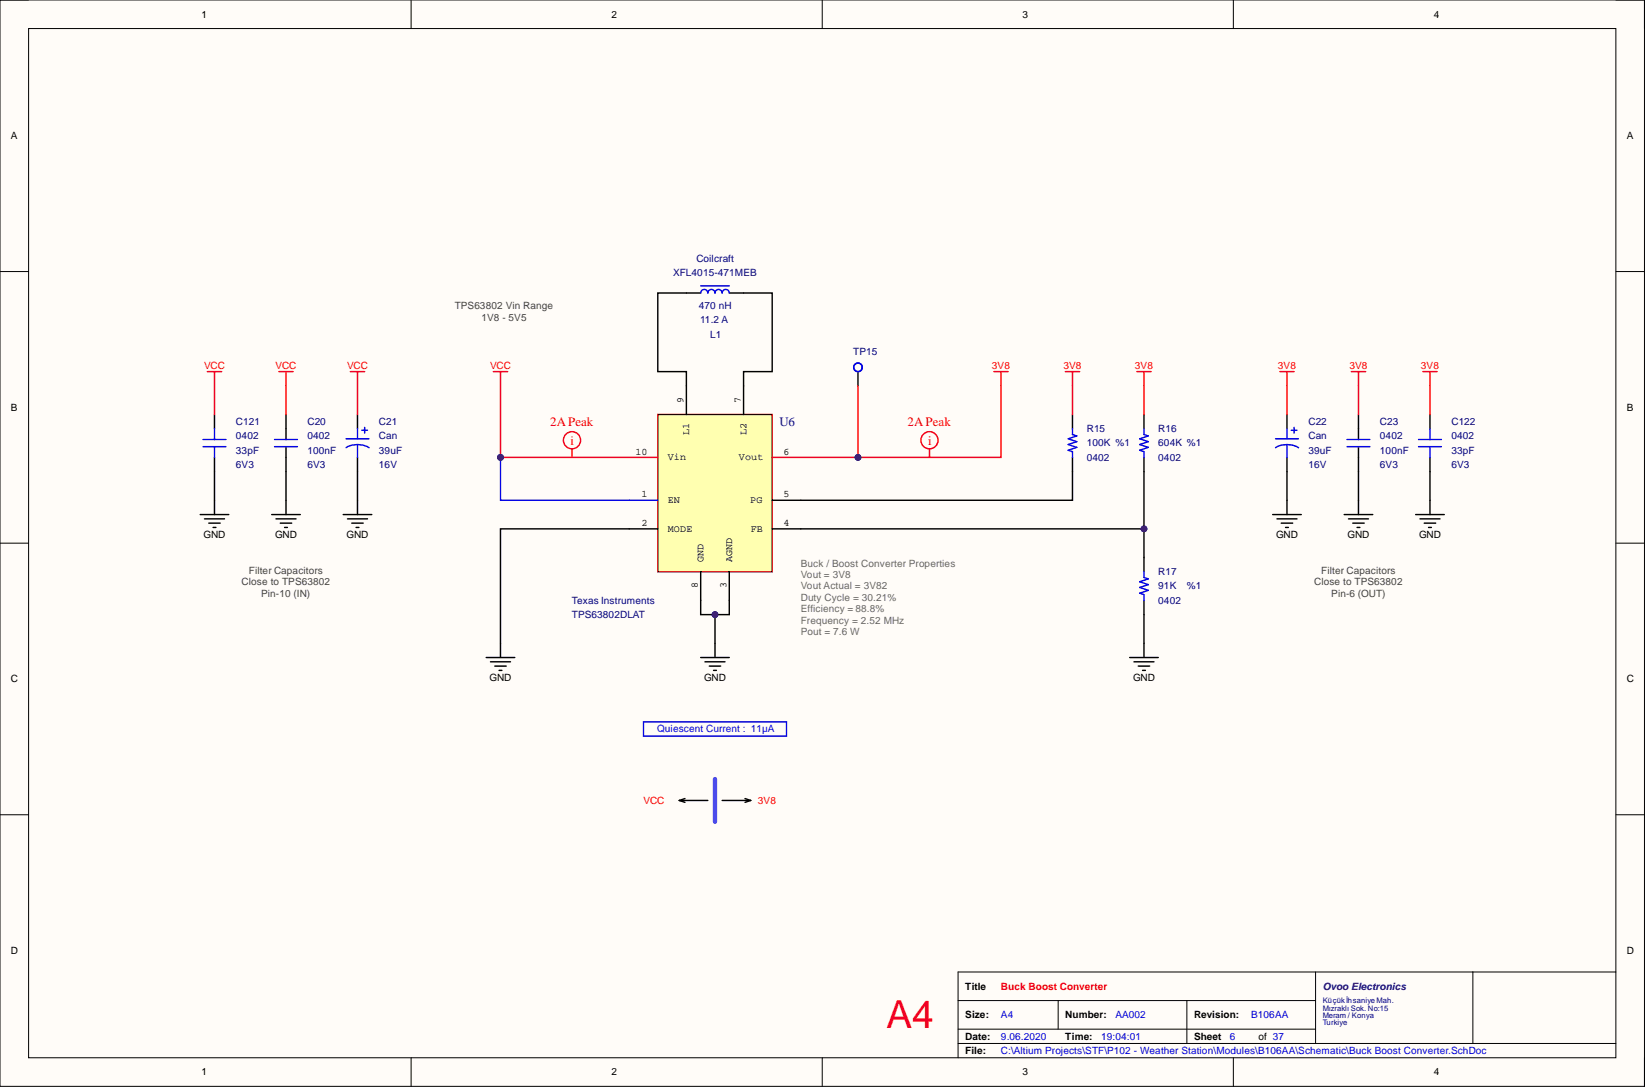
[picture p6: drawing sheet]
<svg xmlns="http://www.w3.org/2000/svg" width="292mm" height="193mm" viewBox="0 0 292 193" stroke-linecap="round" stroke-linejoin="round" font-family="sans-serif">
<path d="M0 0h292v192.9h-292z" fill-rule="evenodd" fill="#fffcf8"/>
<path d="M0 0h292v192.9h-292z" fill="none" stroke="#000" stroke-width=".18"/>
<path d="M5.1 5.1h281.8v182.7h-281.8z" fill-rule="evenodd" fill="#fffcf8"/>
<g fill="none" stroke="#000" stroke-width=".18">
<path d="M0 0h5.1M73 0v5.1M146 0v5.1M219 0v5.1M286.9 0h5.1v5.1M5.1 5.1h281.8v182.7h-281.8zM0 48.2h5.1M286.9 48.2h5.1M0 96.4h5.1M286.9 96.4h5.1M0 144.6h5.1M286.9 144.6h5.1"/>
<path d="M170.1 177.6h63.5M187.9 177.6v5.1M210.8 177.6v7.6M233.6 172.6v12.6M261.5 172.6v12.6M286.9 172.6h-116.8v15.2M73 187.8v5.1M146 187.8v5.1M170.1 185.2h116.8M170.1 182.7h63.5M219 187.8v5.1M292 187.8v5.1"/>
</g>
<g fill="none" stroke="#000" stroke-width=".25">
<path d="M121.9 52h2.5M129.5 52h2.5M50.8 73.6v4.4M50.8 79.3v4.4M190.4 73.6v2.5M203.1 73.6v2.5M241.2 73.6v4.4M241.2 79.3v4.4M48.2 91.3h5.1M49 92.1h3.6M49.8 92.9h2M50.5 93.6h.5"/>
<path d="M50.8 88.8v2.5M60.9 91.3h5.1M61.7 92.1h3.6M62.5 92.9h2M63.2 93.6h.5M63.5 88.8v2.5M190.4 81.2v2.5M203.1 81.2v2.5M203.1 99v2.5M226 91.3h5.1M226.7 92.1h3.6M227.5 92.9h2"/>
<path d="M228.3 93.6h.5M228.5 88.8v2.5M238.7 91.3h5.1M239.4 92.1h3.6M240.2 92.9h2M241 93.6h.5M241.2 88.8v2.5M86.3 116.7h5.1M87.1 117.5h3.5M87.9 118.2h2M88.6 119h.5M88.9 114.2v2.5"/>
<path d="M124.4 116.7h5.1M125.2 117.5h3.5M125.9 118.2h2.1M126.7 119h.5M127 114.2v2.5M200.6 116.7h5.1M201.4 117.5h3.5M202.1 118.2h2M202.9 119h.5M203.1 106.6v2.5M203.1 114.2v2.5M120.6 142.1h5.1"/>
<path d="M120.6 142.1l1 .3M121.6 141.8l-1 .3M128.2 142.1h5.1M132.3 141.8l1 .3M133.3 142.1l-1 .3"/>
</g>
<g fill="none" stroke="#f00" stroke-width=".25">
<path d="M49.5 66h2.6M50.8 66v2.5M62.2 66h2.5M63.5 66v2.5M87.6 66h2.5M88.9 66v2.5M176.5 66h2.5M177.7 66v2.5M189.2 66h2.5M190.4 66v2.5M201.9 66h2.5M203.1 66v2.5"/>
<path d="M227.3 66h2.5M228.5 66v2.5M240 66h2.5M241.2 66v2.5"/>
</g>
<path d="M124.4 52a.63 .63 0 0 1 .7-.6 .63 .63 0 0 1 .6 .6 .63 .63 0 0 1 .6-.6 .63 .63 0 0 1 .7 .6 .63 .63 0 0 1 .6-.6 .63 .63 0 0 1 .6 .6 .63 .63 0 0 1 .7-.6 .63 .63 0 0 1 .6 .6M124.4 50.7h5.1M48.8 79.3h4M48.8 78h4M190.4 76.1v1l.8 .3-1.5 .5 1.5 .5-1.5 .5 1.5 .5-1.5 .5 .7 .3v1M203.1 76.1v1l.8 .3-1.5 .5 1.5 .5-1.5 .5 1.5 .5-1.5 .5 .7 .3v1M239.2 79.3h4.1M239.2 78h4.1M203.1 101.5v1l.8 .3-1.5 .5 1.5 .5-1.5 .5 1.5 .5-1.5 .5 .7 .3v1M114.3 128.1h25.4v2.6h-25.4z" fill="none" stroke="#00f" stroke-width=".25"/>
<path d="M127 138.3v7.6" fill="none" stroke="#90f" stroke-width=".76"/>
<path d="M116.8 73.6h20.3v27.9h-20.3z" fill-rule="evenodd" fill="#ffffb0"/>
<path d="M116.8 73.6h20.3v27.9h-20.3z" fill="none" stroke="#800000" stroke-width=".25"/>
<path d="M63.5 73.6v2.5M121.9 68.5v5.1M132 68.5v5.1M152.4 66v2.5M228.5 73.6v2.5M63.5 81.2v2.5M116.8 93.9h-27.9v20.3M137.1 93.9h5.1M137.1 88.8h5.1M228.5 81.2v2.5M124.4 101.5v5.1M129.5 101.5v5.1" fill="none" stroke="#000" stroke-width=".25"/>
<g fill="none" stroke="#00f" stroke-width=".25">
<path d="M61.4 79.5a4 4 0 0 1 4.1 0M61.4 77.9h4.1M63.5 76.1v1.8M63.5 78.9v2.3M64.2 76.4h1.1M64.7 75.9v1M226.5 79.5a4 4 0 0 1 4.1 0M226.5 77.9h4.1M228.5 76.1v1.8M228.5 78.9v2.3M229.3 76.4h1M229.8 75.9v1"/>
<path d="M88.9 81.2v7.6h27.9"/>
<circle cx="152.4" cy="65.2" r=".76"/>
</g>
<g fill="none" stroke="#f00" stroke-width=".25">
<path d="M101.6 79.7v1.5M165 79.7v1.5M241.2 68.5v5.1M111.7 81.2h5.1M137.1 81.2h5.1"/>
<circle cx="101.6" cy="78.2" r="1.52"/>
<circle cx="165" cy="78.2" r="1.52"/>
</g>
<circle cx="88.9" cy="81.2" r=".51" fill="#000080"/>
<circle cx="88.9" cy="81.2" r=".51" fill="none" stroke="#000080" stroke-width=".18"/>
<path d="M88.9 68.5v12.7h22.8" fill="none" stroke="#f00" stroke-width=".25"/>
<circle cx="88.9" cy="81.2" r=".51" fill="#000080"/>
<circle cx="88.9" cy="81.2" r=".51" fill="none" stroke="#000080" stroke-width=".18"/>
<path d="M121.9 52h-5.1v14h5.1v2.5M124.4 106.6v2.5h5.1v-2.5" fill="none" stroke="#000" stroke-width=".25"/>
<circle cx="127" cy="109.1" r=".51" fill="#000080"/>
<circle cx="127" cy="109.1" r=".51" fill="none" stroke="#000080" stroke-width=".18"/>
<path d="M132 52h5.1v14h-5.1v2.5M142.2 93.9h60.9" fill="none" stroke="#000" stroke-width=".25"/>
<circle cx="203.1" cy="93.9" r=".51" fill="#000080"/>
<circle cx="203.1" cy="93.9" r=".51" fill="none" stroke="#000080" stroke-width=".18"/>
<path d="M190.4 83.7v5.1h-48.2" fill="none" stroke="#000" stroke-width=".25"/>
<path d="M177.7 68.5v12.7h-35.5" fill="none" stroke="#f00" stroke-width=".25"/>
<circle cx="152.4" cy="81.2" r=".51" fill="#000080"/>
<circle cx="152.4" cy="81.2" r=".51" fill="none" stroke="#000080" stroke-width=".18"/>
<path d="M50.8 83.7v5.1M63.5 83.7v5.1M127 109.1v5.1" fill="none" stroke="#000" stroke-width=".25"/>
<path d="M50.8 68.5v5.1M63.5 68.5v5.1" fill="none" stroke="#f00" stroke-width=".25"/>
<circle cx="127" cy="109.1" r=".51" fill="#000080"/>
<circle cx="127" cy="109.1" r=".51" fill="none" stroke="#000080" stroke-width=".18"/>
<path d="M152.4 68.5v12.7" fill="none" stroke="#f00" stroke-width=".25"/>
<circle cx="152.4" cy="81.2" r=".51" fill="#000080"/>
<circle cx="152.4" cy="81.2" r=".51" fill="none" stroke="#000080" stroke-width=".18"/>
<path d="M190.4 68.5v5.1" fill="none" stroke="#f00" stroke-width=".25"/>
<path d="M203.1 83.7v15.3M203.1 109.1v5.1" fill="none" stroke="#000" stroke-width=".25"/>
<circle cx="203.1" cy="93.9" r=".51" fill="#000080"/>
<circle cx="203.1" cy="93.9" r=".51" fill="none" stroke="#000080" stroke-width=".18"/>
<path d="M36.8 66h2.6M38.1 66v7.6M203.1 68.5v5.1M228.5 68.5v5.1M252.6 66h2.6M253.9 66v7.6" fill="none" stroke="#f00" stroke-width=".25"/>
<g fill="none" stroke="#000" stroke-width=".25">
<path d="M38.1 73.6v2.5M253.9 73.6v2.5M35.5 91.3h5.1M36.3 92.1h3.6M37.1 92.9h2M37.8 93.6h.5M38.1 81.2v10.1M228.5 83.7v5.1M241.2 83.7v5.1M251.4 91.3h5.1M252.1 92.1h3.6M252.9 92.9h2"/>
<path d="M253.7 93.6h.5M253.9 81.2v10.1"/>
</g>
<path d="M36.1 78h4M36.1 79.3h4M38.1 76.1v1.9M38.1 79.3v1.9M251.9 78h4M251.9 79.3h4M253.9 76.1v1.9M253.9 79.3v1.9" fill="none" stroke="#00f" stroke-width=".25"/>
<text font-size="6.9" fill="#f00" x="157.4" y="182.5">A4</text>
<g font-size="2.3" fill="#f00">
<text x="97.7" y="75.6">2APeak</text>
<text x="161.2" y="75.6">2APeak</text>
<text x="101.3" y="78.9">i</text>
<text x="164.8" y="78.9">i</text>
</g>
<text font-size="2.3" fill="#000080" x="138.4" y="75.6">U6</text>
<g font-size="1.8">
<text x="35.8" y="3.1">1</text>
<text x="108.6" y="3.1">2</text>
<text x="181.6" y="3.1">3</text>
<text x="254.6" y="3.1">4</text>
<text x="1.9" y="24.7">A</text>
<text x="288.9" y="24.7">A</text>
<text x="121.4" y="71.6" transform="rotate(-90 121.4 71.6)">9</text>
<text x="131.5" y="71.6" transform="rotate(-90 131.5 71.6)">7</text>
<text x="1.9" y="72.9">B</text>
<text x="122.4" y="77.3" transform="rotate(-90 122.4 77.3)">L1</text>
<text x="132.5" y="77.3" transform="rotate(-90 132.5 77.3)">L2</text>
<text x="288.9" y="72.9">B</text>
<text x="112.8" y="80.7">10</text>
<text x="118.6" y="81.7">Vin</text>
<text x="131.2" y="81.7">Vout</text>
<text x="139.1" y="80.7">6</text>
<text x="113.9" y="88.3">1</text>
<text x="118.6" y="89.3">EN</text>
<text x="133.2" y="89.3">PG</text>
<text x="139.1" y="88.3">5</text>
<text x="36.1" y="95.5">GND</text>
<text x="48.8" y="95.5">GND</text>
<text x="61.5" y="95.5">GND</text>
<text x="113.9" y="93.4">2</text>
<text x="118.6" y="94.4">MODE</text>
<text x="133.3" y="94.4">FB</text>
<text x="139.1" y="93.4">4</text>
<text x="226.6" y="95.5">GND</text>
<text x="239.3" y="95.5">GND</text>
<text x="252" y="95.5">GND</text>
<text x="124.9" y="99.7" transform="rotate(-90 124.9 99.7)">GND</text>
<text x="130" y="99.7" transform="rotate(-90 130 99.7)">AGND</text>
<text x="123.9" y="104.4" transform="rotate(-90 123.9 104.4)">8</text>
<text x="129" y="104.5" transform="rotate(-90 129 104.5)">3</text>
<text x="1.9" y="121.1">C</text>
<text x="86.9" y="120.9">GND</text>
<text x="125" y="120.9">GND</text>
<text x="201.2" y="120.9">GND</text>
<text x="288.9" y="121.1">C</text>
<text x="1.9" y="169.3">D</text>
<text x="288.9" y="169.3">D</text>
<text x="171.4" y="175.7">Title</text>
<text x="171.4" y="180.8">Size:</text>
<text x="171.4" y="184.6">Date:</text>
<text x="189.2" y="180.8">Number:</text>
<text x="189.2" y="184.6">Time:</text>
<text x="212" y="180.8">Revision:</text>
<text x="212" y="184.6">Sheet</text>
<text x="223.4" y="184.6">of 37</text>
<text x="35.8" y="190.9">1</text>
<text x="108.6" y="190.9">2</text>
<text x="171.4" y="187.1">File:</text>
<text x="181.6" y="190.9">3</text>
<text x="254.6" y="190.9">4</text>
</g>
<g font-size="1.8" fill="#000080">
<text x="123.7" y="46.5">Coilcraft</text>
<text x="119.5" y="49.1">XFL4015-471MEB</text>
<text x="124.1" y="54.9">470 nH</text>
<text x="124.3" y="57.4">11.2 A</text>
<text x="126.1" y="60">L1</text>
<text x="151.5" y="63">TP15</text>
<text x="41.9" y="78">0402</text>
<text x="41.9" y="75.4">C121</text>
<text x="54.6" y="78">0402</text>
<text x="54.6" y="75.4">C20</text>
<text x="67.3" y="78">Can</text>
<text x="67.3" y="75.4">C21</text>
<text x="193" y="76.7">R15</text>
<text x="205.7" y="76.7">R16</text>
<text x="232.3" y="78">Can</text>
<text x="232.3" y="75.4">C22</text>
<text x="245" y="78">0402</text>
<text x="245" y="75.4">C23</text>
<text x="257.7" y="78">0402</text>
<text x="257.7" y="75.4">C122</text>
<text x="41.9" y="80.5">33pF</text>
<text x="41.9" y="83.1">6V3</text>
<text x="54.6" y="80.5">100nF</text>
<text x="54.6" y="83.1">6V3</text>
<text x="67.3" y="80.5">39uF</text>
<text x="67.3" y="83.1">16V</text>
<text x="193" y="81.8">0402</text>
<text x="193" y="79.3">100K %1</text>
<text x="205.7" y="81.8">0402</text>
<text x="205.7" y="79.3">604K %1</text>
<text x="232.3" y="80.5">39uF</text>
<text x="232.3" y="83.1">16V</text>
<text x="245" y="80.5">100nF</text>
<text x="245" y="83.1">6V3</text>
<text x="257.7" y="80.5">33pF</text>
<text x="257.7" y="83.1">6V3</text>
<text x="101.6" y="107.2">Texas Instruments</text>
<text x="205.7" y="107.2">0402</text>
<text x="205.7" y="104.6">91K</text>
<text x="205.7" y="102.1">R17</text>
<text x="210.8" y="104.6">%1</text>
<text x="101.6" y="109.7">TPS63802DLAT</text>
<text x="234.9" y="175.7">Ovoo Electronics</text>
</g>
<g font-size="1.8" fill="#434343">
<text x="80.7" y="54.9">TPS63802 Vin Range</text>
<text x="85.5" y="56.9">1V8 - 5V5</text>
<text x="44.2" y="101.8">Filter Capacitors</text>
<text x="234.6" y="101.8">Filter Capacitors</text>
<text x="42.9" y="103.9">Close to TPS63802</text>
<text x="46.4" y="105.9">Pin-10 (IN)</text>
<text x="233.4" y="103.9">Close to TPS63802</text>
<text x="236.4" y="105.9">Pin-6 (OUT)</text>
</g>
<g font-size="1.8" fill="#f00">
<text x="36.2" y="65.5">VCC</text>
<text x="48.9" y="65.5">VCC</text>
<text x="61.6" y="65.5">VCC</text>
<text x="87" y="65.5">VCC</text>
<text x="176.1" y="65.5">3V8</text>
<text x="188.8" y="65.5">3V8</text>
<text x="201.5" y="65.5">3V8</text>
<text x="226.9" y="65.5">3V8</text>
<text x="239.6" y="65.5">3V8</text>
<text x="252.3" y="65.5">3V8</text>
<text x="114.3" y="142.7">VCC</text>
<text x="134.6" y="142.7">3V8</text>
<text x="177.7" y="175.7">Buck Boost Converter</text>
</g>
<g font-size="1.8" fill="#666">
<text x="142.2" y="100.6">Buck / Boost Converter Properties</text>
<text x="142.2" y="102.6">Vout = 3V8</text>
<text x="142.2" y="104.6">Vout Actual = 3V82</text>
<text x="142.2" y="106.7">Duty Cycle = 30.21%</text>
<text x="142.2" y="108.7">Efficiency = 88.8%</text>
<text x="142.2" y="110.7">Frequency = 2.52 MHz</text>
<text x="142.2" y="112.7">Pout = 7.6 W</text>
</g>
<g font-size="1.8" fill="#00f">
<text x="116.7" y="130">Quiescent Current : 11µA</text>
<text x="177.7" y="184.6">9.06.2020</text>
<text x="177.7" y="180.8">A4</text>
<text x="195.5" y="184.6">19:04:01</text>
<text x="198.1" y="180.8">AA002</text>
<text x="218.4" y="184.6">6</text>
<text x="222.2" y="180.8">B106AA</text>
<text x="177.7" y="187.1">C:\Altium Projects\STF\P102 - Weather Station\Modules\B106AA\Schematic\Buck Boost Converter.SchDoc</text>
</g>
<g font-size="1.4" fill="#000080">
<text x="234.9" y="178.1">Küçükİhsaniye Mah.</text>
<text x="234.9" y="179.4">Mızraklı Sok. No:15</text>
<text x="234.9" y="180.7">Meram / Konya</text>
<text x="234.9" y="181.9">Turkiye</text>
</g>
</svg>
